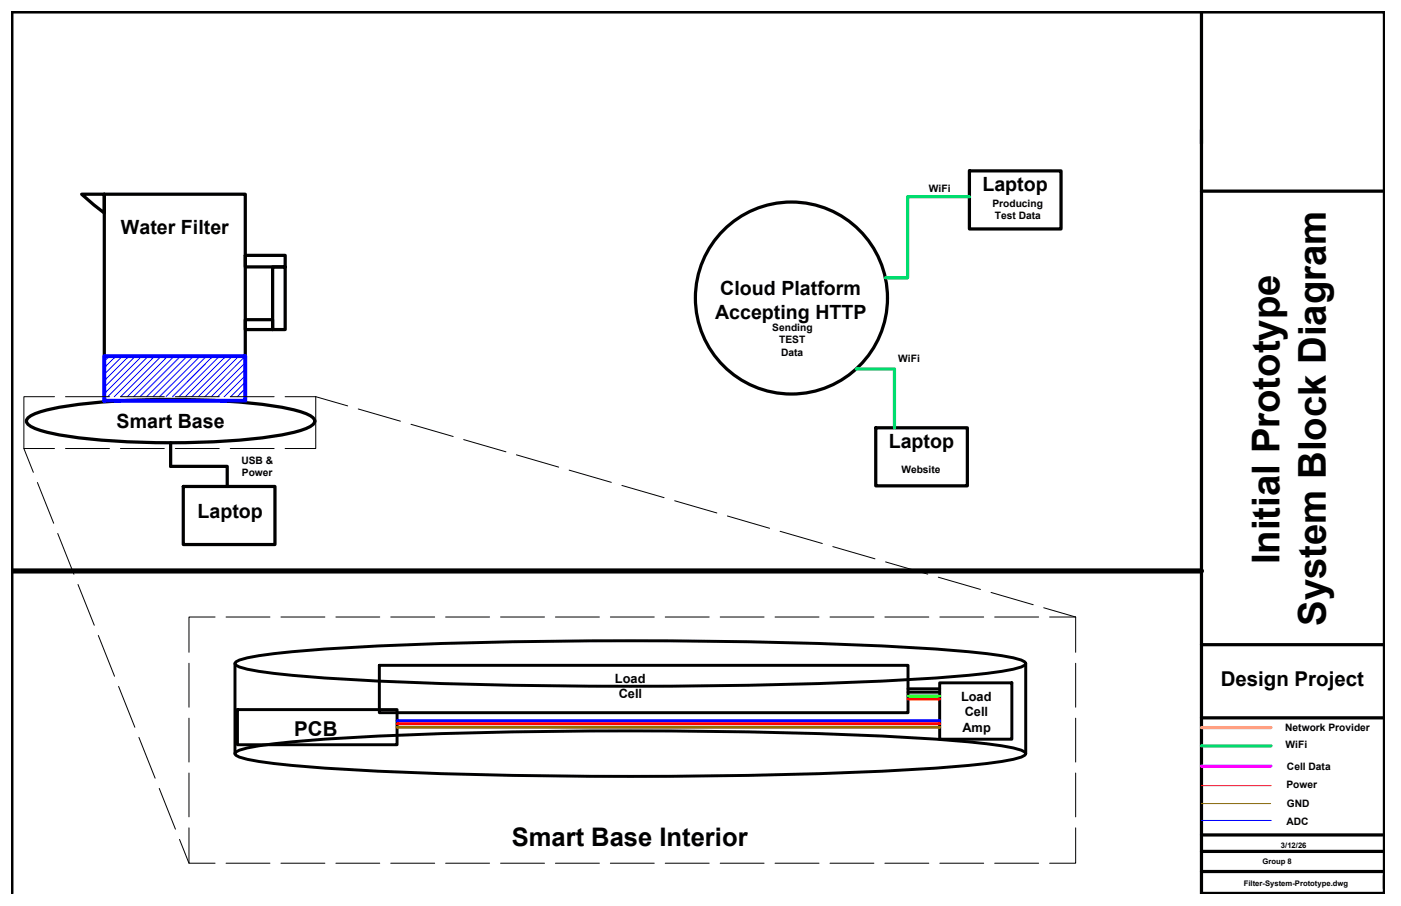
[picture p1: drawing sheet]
<svg xmlns="http://www.w3.org/2000/svg" width="432mm" height="279mm" viewBox="0 0 432 279" stroke-linecap="round" stroke-linejoin="round" font-family="sans-serif">
<!-- layer: TB -->
<path d="M370.3 3.7h56.4v271.8h-56.4zM370.3 3.7h-366.6v271.8M370.3 58.9h56.4M370.3 198.8h56.4M370.3 221.4h56.4M370.3 262.6h56.4M370.3 268.8h56.4M426.7 269.9v4.2" fill="none" stroke="#000" stroke-width=".99"/>
<!-- layer: HDMI -->
<path d="M298.8 60.7h-19.1v25h-6.8M263.9 113.8h11.8v18.1M370.3 230h21.4" fill="none" stroke="#00dd6e" stroke-width=".99"/>
<!-- layer: TITLE_BLOCK -->
<path d="M370.3 257.5h56.4" fill="none" stroke="#000" stroke-width=".99"/>
<!-- layer: 0 -->
<g fill="none" stroke="#000" stroke-width=".99">
<path d="M25.2 59.9h6.9v5.8zM32.1 59.9h43.5v63.7h-43.5zM298.8 52.7h28.2v17.9h-28.2zM75.6 78.8h12.3v3.5h-12.3zM75.6 98.6h8.4v3h-8.4zM84 82.3h3.9v19.3h-3.9zM8.7 128.8a26 26 0 0 1 11.3-3.5 245.4 245.4 0 0 1 67.3 .4l5.2 1.2a8.4 8.4 0 0 1 4.4 2.4 1.6 1.6 0 0 1-1.1 2.1 38.7 38.7 0 0 1-13 3.4 247.3 247.3 0 0 1-64.9-.8l-5.2-1.2a8.4 8.4 0 0 1-4.4-2.4l-.2-.5zM52.6 136.6v7.2h17.4v6.2M269.9 131.9h28.2v17.9h-28.2zM56.5 150h28.2v17.9h-28.2z"/>
<circle cx="243.9" cy="91.9" r="29.6"/>
</g>
<g fill="none" stroke="#00f" stroke-width=".31">
<path d="M33.8 109.8l-1.7 1.6M35.7 109.8l-3.6 3.6M37.7 109.8l-5.6 5.6M39.7 109.8l-7.6 7.6M41.7 109.8l-9.6 9.6M43.7 109.8l-11.6 11.6M45.7 109.8l-12.5 12.5M47.7 109.8l-12.5 12.5M49.7 109.8l-12.5 12.5M51.7 109.8l-12.5 12.5M53.7 109.8l-12.5 12.5M55.7 109.8l-12.5 12.5"/>
<path d="M57.7 109.8l-12.5 12.5M59.7 109.8l-12.5 12.5M61.7 109.8l-12.5 12.5M63.7 109.8l-12.5 12.5M65.7 109.8l-12.5 12.5M67.7 109.8l-12.5 12.5M69.7 109.8l-12.6 12.5M71.6 109.8l-12.5 12.5M73.6 109.8l-12.5 12.5M75.6 109.8l-12.5 12.5M75.6 111.8l-10.5 10.5M75.6 113.8l-8.5 8.5"/>
<path d="M75.6 115.8l-6.5 6.5M75.6 117.8l-4.5 4.5M75.6 119.8l-2.5 2.5M75.6 121.8l-.5 .5"/>
</g>
<!-- layer: POE -->
<path d="M32.1 109.8h43.5v13.8h-43.5z" fill="none" stroke="#00f" stroke-width="1.2"/>
<!-- layer: DATA -->
<path d="M370.3 224.4h21.4" fill="none" stroke="#ff9f7f" stroke-width=".99"/>
<!-- layer: AUDIO_MIC_LEVEL -->
<path d="M370.3 236.3h21.4" fill="none" stroke="#f0f" stroke-width=".99"/>
<!-- layer: 0 -->
<path d="M72.4 204.6v27.8M72.7 204.1a17.2 17.2 0 0 1 6.5-1.8 563.6 563.6 0 0 1 60.5-4 1781 1781 0 0 1 146.1 1.7 176.6 176.6 0 0 1 27.8 3.2l2.2 .9 .3 .5-.3 .5a17.2 17.2 0 0 1-6.4 1.8 563.6 563.6 0 0 1-60.5 4 1781 1781 0 0 1-146.1-1.6 176.6 176.6 0 0 1-27.9-3.3l-2.2-.9-.3-.5zM73.2 218.8h49.2v10.9h-49.2zM116.9 205.2h163v14.6h-163zM289.6 210.6h22.3v17.4h-22.3zM316.1 204.6v27.8M72.7 231.9a17.2 17.2 0 0 1 6.5-1.8 563.6 563.6 0 0 1 60.5-4 1781 1781 0 0 1 146.1 1.7 176.6 176.6 0 0 1 27.8 3.2l2.2 .9 .3 .5-.3 .5a17.2 17.2 0 0 1-6.4 1.8 563.6 563.6 0 0 1-60.5 4 1781 1781 0 0 1-146.1-1.7 176.6 176.6 0 0 1-27.9-3.2l-2.2-.9-.3-.5z" fill="none" stroke="#000" stroke-width=".91"/>
<!-- layer: Power -->
<path d="M370.3 242.3h21.5" fill="none" stroke="#f00" stroke-width=".31"/>
<!-- layer: POE -->
<path d="M370.3 247.8h21.3" fill="none" stroke="#957000" stroke-width=".31"/>
<!-- layer: ADC -->
<path d="M370.3 253h21.5" fill="none" stroke="#00f" stroke-width=".31"/>
<path d="M279.9 213.5h9.7M279.9 212.4h9.7" fill="none" stroke="#000" stroke-width=".91"/>
<path d="M122.4 222.3h167.2" fill="none" stroke="#00f" stroke-width=".91"/>
<!-- layer: GND -->
<path d="M122.4 224.3h167.2" fill="none" stroke="#957000" stroke-width=".91"/>
<path d="M279.9 215.6h9.7" fill="none" stroke="#f00" stroke-width=".91"/>
<!-- layer: Power -->
<path d="M279.9 214.7h9.7" fill="none" stroke="#0f0" stroke-width=".91"/>
<path d="M122.4 223.2h167.2" fill="none" stroke="#f00" stroke-width=".91"/>
<!-- layer: 0 -->
<path d="M3.7 176.1h366.6" fill="none" stroke="#000" stroke-width="1.6"/>
<g fill="none" stroke="#000" stroke-width=".31">
<path d="M7.4 138.3l2.9 7.4M16.8 122.3h-9.4v16h9.4M20.2 138.3h13.5M20.2 122.3h13.5M37.1 138.3h13.5M37.1 122.3h13.5M54 138.3h13.6M54 122.3h13.6M71 138.3h13.5M71 122.3h13.5M87.9 122.3h9.4M97.3 122.3v16h-9.4"/>
<path d="M97.3 122.3l9.9 2.9M110.4 126.1l13 3.8M126.7 130.8l13 3.8M142.9 135.6l13 3.7M11.5 148.8l5 12.6M159.2 140.3l13 3.8M175.4 145l13 3.8M191.7 149.7l13 3.8M207.9 154.4l13 3.8M224.2 159.1l13 3.8M17.8 164.5l5 12.6M240.4 163.8l13 3.8"/>
<path d="M256.7 168.6l13 3.7M272.9 173.3l13 3.8M289.2 178l13 3.8M24 180.2l5.1 12.6M30.3 196l5 12.5M66.3 190.3h-8.1v10.9M69.7 190.3h13.5M86.6 190.3h13.5M103.5 190.3h13.5M120.4 190.3h13.6M137.3 190.3h13.6M154.3 190.3h13.5"/>
<path d="M171.2 190.3h13.5M188.1 190.3h13.5M205 190.3h13.6M222 190.3h13.5M238.9 190.3h13.5M255.8 190.3h13.5M272.7 190.3h13.6M289.7 190.3h13.5M305.4 182.7l13 3.8M306.6 190.3h13.5M321.7 187.4l9.8 2.9M323.5 190.3h8"/>
<path d="M331.5 190.3v10.9M36.5 211.7l5.1 12.6M58.2 204.5v13.6M331.5 204.5v13.6M42.8 227.4l5 12.6M58.2 221.5v13.5M58.2 238.4v13.5M331.5 221.5v13.5M331.5 238.4v13.5M49.1 243.1l5 12.6M55.3 258.9l2.9 7.3M58.2 255.3v10.9h8.1"/>
<path d="M331.5 255.3v10.9h-8M69.7 266.2h13.5M86.6 266.2h13.5M103.5 266.2h13.5M120.4 266.2h13.6M137.3 266.2h13.6M154.3 266.2h13.5M171.2 266.2h13.5M188.1 266.2h13.5M205 266.2h13.6M222 266.2h13.5M238.9 266.2h13.5"/>
<path d="M255.8 266.2h13.5M272.7 266.2h13.6M289.7 266.2h13.5M306.6 266.2h13.5"/>
</g>
<g font-size="11.8">
<text x="394.4" y="174" transform="rotate(-90 394.4 174)">Initial Prototype</text>
<text x="408.6" y="193" transform="rotate(-90 408.6 193)">System Block Diagram</text>
</g>
<text font-size="7.9" x="157.7" y="260.9">Smart Base Interior</text>
<g font-size="6.3">
<text x="376.2" y="211.6">Design Project</text>
<text x="90.7" y="227">PCB</text>
</g>
<g font-size="6">
<text x="302.8" y="59">Laptop</text>
<text x="37.3" y="72.3">Water Filter</text>
<text x="222" y="91.1">Cloud Platform</text>
<text x="220.4" y="98.3">Accepting HTTP</text>
<text x="36" y="132">Smart Base</text>
<text x="273.9" y="138.3">Laptop</text>
<text x="60.9" y="159.6">Laptop</text>
</g>
<g font-size="3.9">
<text x="189.5" y="210.7">Load</text>
<text x="190.7" y="215.4">Cell</text>
<text x="296.2" y="216.2">Load</text>
<text x="297.3" y="221">Cell</text>
<text x="296.6" y="225.7">Amp</text>
</g>
<g font-size="3.2">
<text x="286.3" y="59.2">WiFi</text>
<text x="305.9" y="63.9">Producing</text>
<text x="306.6" y="67.7">Test Data</text>
<text x="238" y="102.1">Sending</text>
<text x="240.2" y="105.9">TEST</text>
<text x="240.7" y="109.7">Data</text>
<text x="276.9" y="111.7">WiFi</text>
<text x="74.4" y="143.1">USB &amp;</text>
<text x="74.5" y="146.8">Power</text>
<text x="277.8" y="146">Website</text>
<text x="396.1" y="225.5">Network Provider</text>
<text x="396.2" y="230.7">WiFi</text>
<text x="396.7" y="237.4">Cell Data</text>
<text x="396.5" y="243.1">Power</text>
<text x="396.7" y="248.8">GND</text>
<text x="396.5" y="254.5">ADC</text>
</g>
<g font-size="2.4">
<text x="394.8" y="261.4">3/12/26</text>
<text x="389.1" y="266.5">Group 8</text>
<text x="383.3" y="273.2">Filter-System-Prototype.dwg</text>
</g>
</svg>
